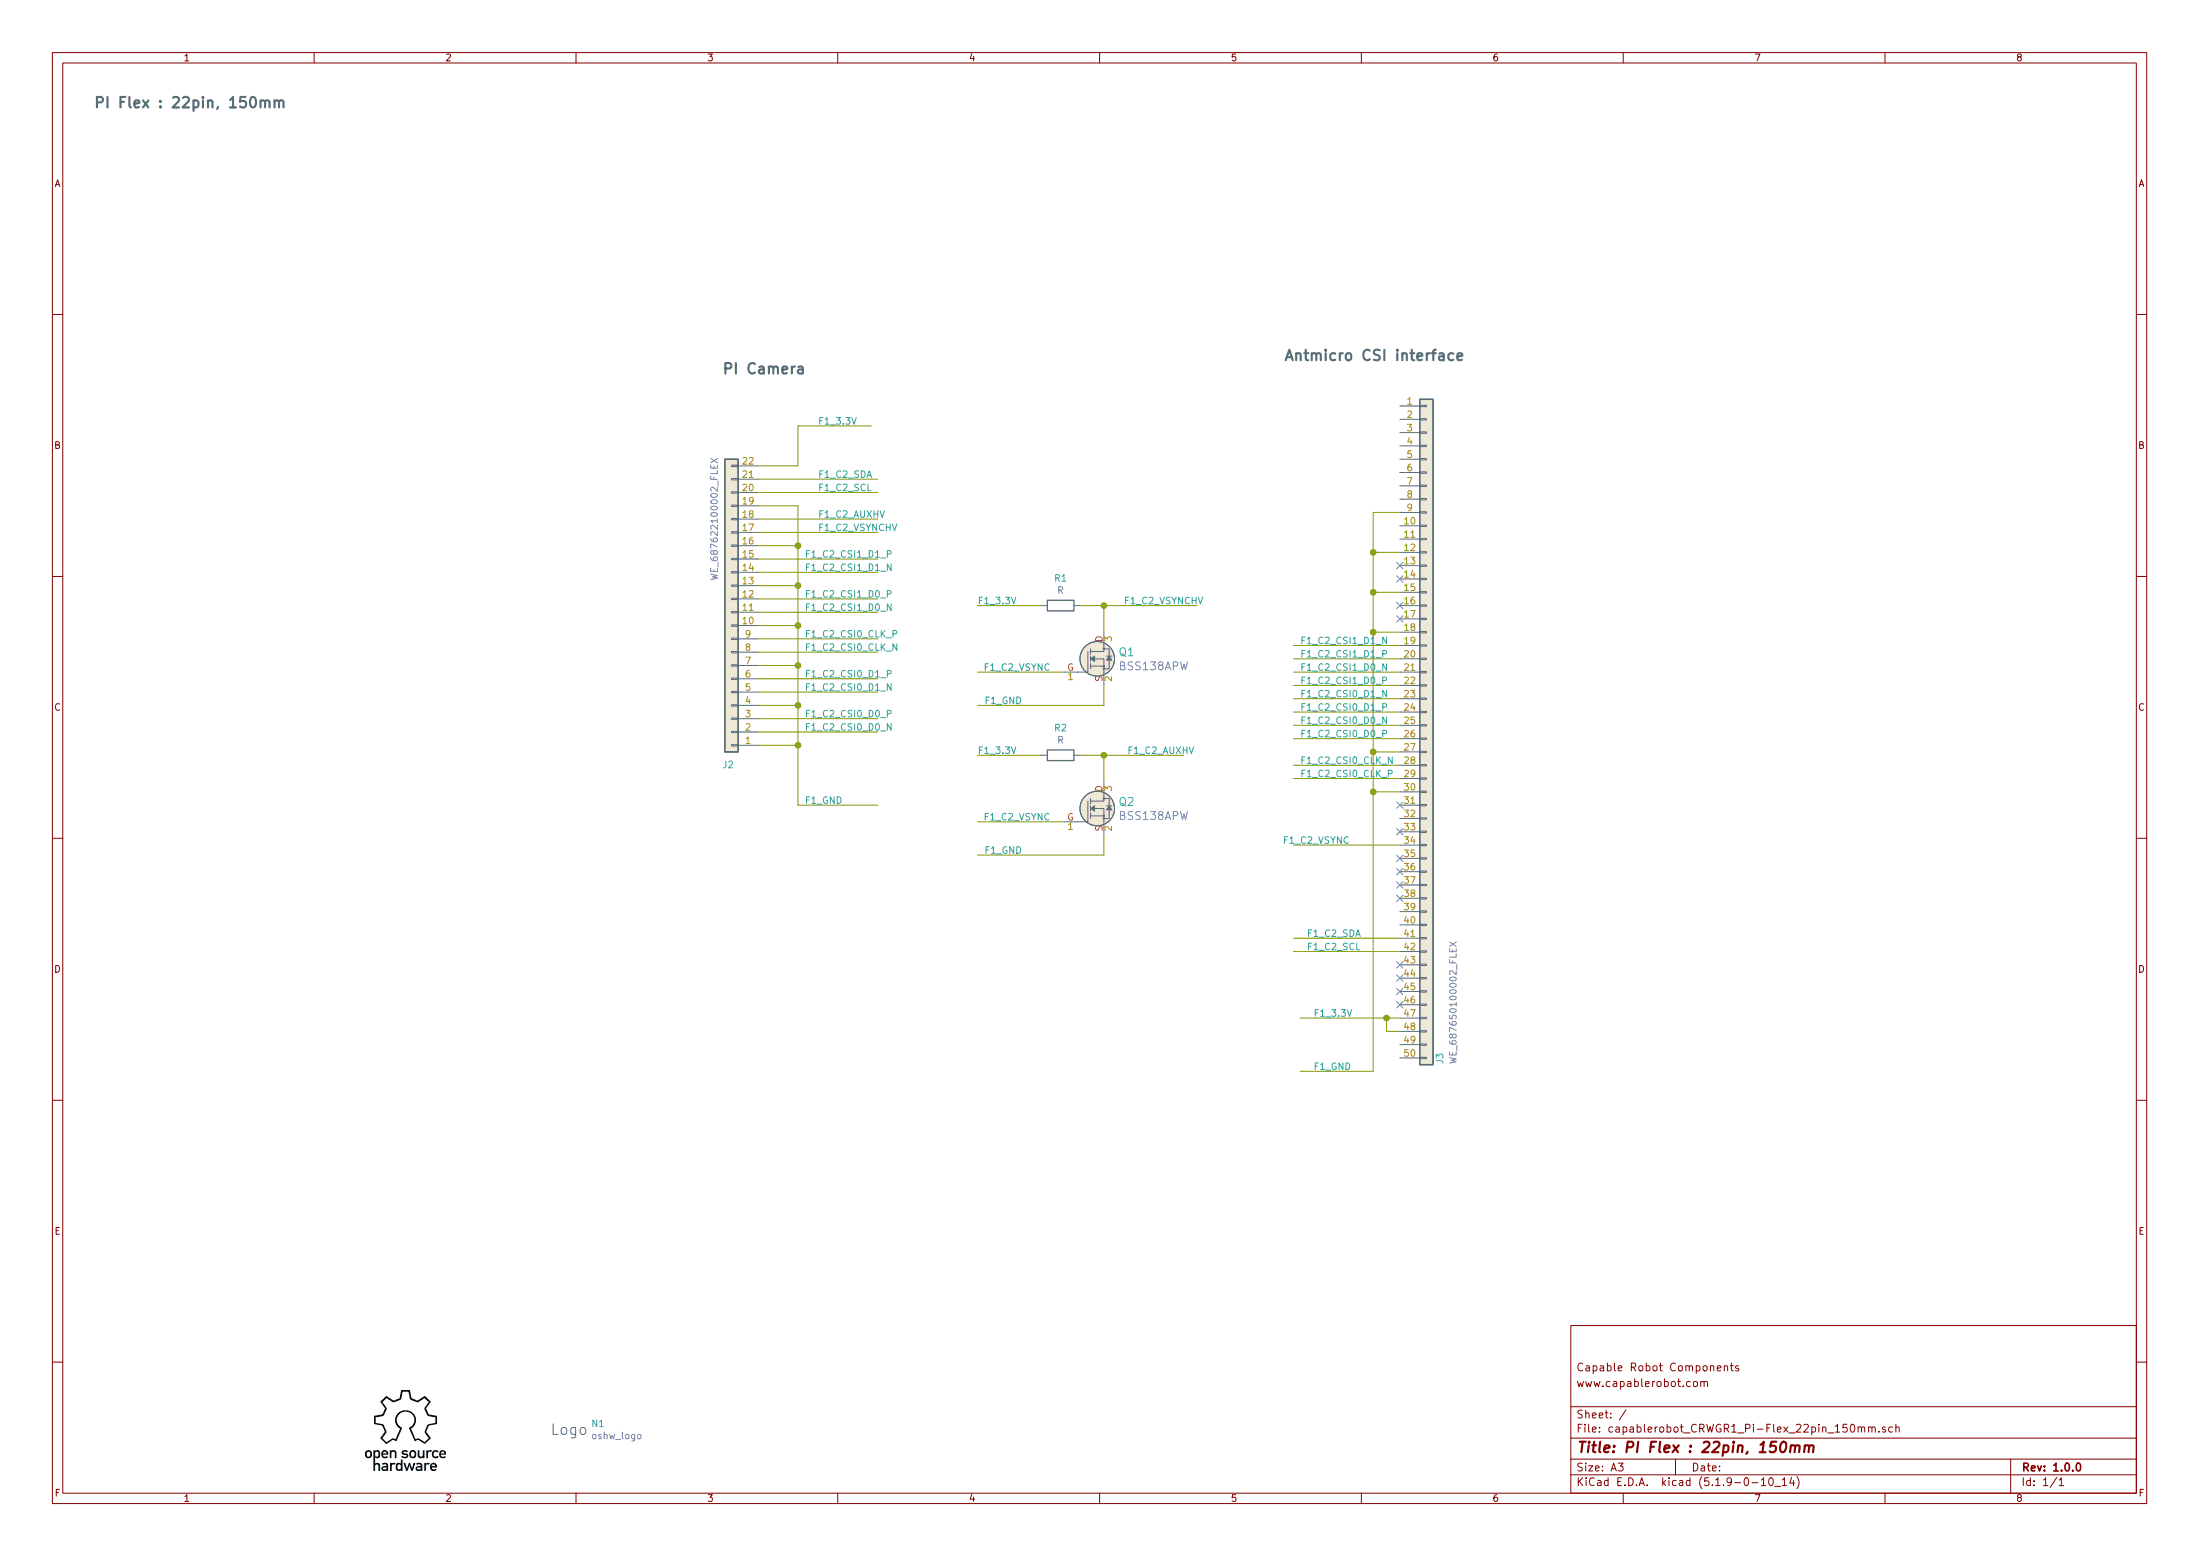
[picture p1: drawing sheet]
EESchema Schematic File Version 4
EELAYER 30 0
EELAYER END
$Descr A3 16535 11693
encoding utf-8
Sheet 1 1
Title "PI Flex : 22pin, 150mm"
Date ""
Rev "1.0.0"
Comp ""
Comment1 "www.capablerobot.com"
Comment2 "Capable Robot Components"
Comment3 ""
Comment4 ""
$EndDescr
Wire Wire Line
	10525 3850 10325 3850
Wire Wire Line
	10525 4150 10325 4150
Wire Wire Line
	10325 3850 10325 4150
Connection ~ 10325 4150
Wire Wire Line
	10325 4150 10325 4450
Wire Wire Line
	10525 4450 10325 4450
Connection ~ 10325 4450
Wire Wire Line
	10325 4450 10325 4750
Wire Wire Line
	10525 4750 10325 4750
Connection ~ 10325 4750
Wire Wire Line
	10325 4750 10325 5650
Wire Wire Line
	10525 5650 10325 5650
Connection ~ 10325 5650
Wire Wire Line
	10325 5650 10325 5950
Wire Wire Line
	10525 5950 10325 5950
Connection ~ 10325 5950
Wire Wire Line
	10325 5950 10325 8050
Wire Wire Line
	10525 7050 9725 7050
Wire Wire Line
	10525 7150 9725 7150
Wire Wire Line
	10525 4850 9725 4850
Wire Wire Line
	10525 4950 9725 4950
Wire Wire Line
	10525 5050 9725 5050
Wire Wire Line
	10525 5150 9725 5150
Wire Wire Line
	10525 5250 9725 5250
Wire Wire Line
	10525 5350 9725 5350
Wire Wire Line
	10525 5450 9725 5450
Wire Wire Line
	10525 5550 9725 5550
Wire Wire Line
	10525 5750 9725 5750
Wire Wire Line
	10525 5850 9725 5850
Text Label 9775 5850 0    50   ~ 0
F1_C2_CSI0_CLK_P
Text Label 9775 5750 0    50   ~ 0
F1_C2_CSI0_CLK_N
Text Label 9775 5550 0    50   ~ 0
F1_C2_CSI0_D0_P
Text Label 9775 5450 0    50   ~ 0
F1_C2_CSI0_D0_N
Text Label 9775 5350 0    50   ~ 0
F1_C2_CSI0_D1_P
Text Label 9775 5250 0    50   ~ 0
F1_C2_CSI0_D1_N
Text Label 9775 5150 0    50   ~ 0
F1_C2_CSI1_D0_P
Text Label 9775 5050 0    50   ~ 0
F1_C2_CSI1_D0_N
Text Label 9775 4950 0    50   ~ 0
F1_C2_CSI1_D1_P
Text Label 9775 4850 0    50   ~ 0
F1_C2_CSI1_D1_N
Text Label 9825 7150 0    50   ~ 0
F1_C2_SCL
Text Label 9825 7050 0    50   ~ 0
F1_C2_SDA
Wire Wire Line
	10325 8050 9775 8050
Text Label 9875 8050 0    50   ~ 0
F1_GND
NoConn ~ 10525 4650
NoConn ~ 10525 4550
NoConn ~ 10525 4350
NoConn ~ 10525 4250
NoConn ~ 10525 6050
NoConn ~ 10525 6250
NoConn ~ 10525 6450
NoConn ~ 10525 6550
NoConn ~ 10525 6650
NoConn ~ 10525 6750
NoConn ~ 10525 7550
NoConn ~ 10525 7450
NoConn ~ 10525 7250
NoConn ~ 10525 7350
Text Label 9875 7650 0    50   ~ 0
F1_3.3V
Wire Wire Line
	9775 7650 10425 7650
Wire Wire Line
	10525 7750 10425 7750
Wire Wire Line
	10425 7750 10425 7650
Connection ~ 10425 7650
Wire Wire Line
	10425 7650 10525 7650
Text Label 6050 5500 0    50   ~ 0
F1_C2_CSI0_D0_N
Text Label 6050 5400 0    50   ~ 0
F1_C2_CSI0_D0_P
Text Label 6050 5200 0    50   ~ 0
F1_C2_CSI0_D1_N
Text Label 6050 5100 0    50   ~ 0
F1_C2_CSI0_D1_P
Text Label 6050 4900 0    50   ~ 0
F1_C2_CSI0_CLK_N
Text Label 6050 4800 0    50   ~ 0
F1_C2_CSI0_CLK_P
Text Label 6050 4600 0    50   ~ 0
F1_C2_CSI1_D0_N
Text Label 6050 4500 0    50   ~ 0
F1_C2_CSI1_D0_P
Text Label 6050 4300 0    50   ~ 0
F1_C2_CSI1_D1_N
Text Label 6050 4200 0    50   ~ 0
F1_C2_CSI1_D1_P
Text Label 6150 3700 0    50   ~ 0
F1_C2_SCL
Wire Wire Line
	6000 4700 6000 5000
Connection ~ 6000 5000
Wire Wire Line
	6000 5000 6000 5300
Connection ~ 6000 5300
Wire Wire Line
	6000 5300 6000 5600
Wire Wire Line
	6000 5600 6000 6050
Connection ~ 6000 5600
Connection ~ 6000 4700
Wire Wire Line
	6000 4400 6000 4700
Wire Wire Line
	6000 3500 6000 3200
Text Label 6150 4000 0    50   ~ 0
F1_C2_VSYNCHV
Wire Wire Line
	6000 3200 6550 3200
Text Label 6150 3200 0    50   ~ 0
F1_3.3V
Wire Wire Line
	6000 6050 6600 6050
Text Label 6050 6050 0    50   ~ 0
F1_GND
Wire Wire Line
	5700 4300 6600 4300
Wire Wire Line
	5700 4200 6600 4200
Wire Wire Line
	5700 4000 6600 4000
Wire Wire Line
	5700 3700 6600 3700
Wire Wire Line
	5700 5600 6000 5600
Wire Wire Line
	5700 5500 6600 5500
Wire Wire Line
	5700 5400 6600 5400
Wire Wire Line
	5700 5300 6000 5300
Wire Wire Line
	5700 5200 6600 5200
Wire Wire Line
	5700 5100 6600 5100
Wire Wire Line
	5700 5000 6000 5000
Wire Wire Line
	5700 4900 6600 4900
Wire Wire Line
	5700 4800 6600 4800
Wire Wire Line
	5700 4700 6000 4700
Wire Wire Line
	5700 4600 6600 4600
Wire Wire Line
	5700 4500 6600 4500
Wire Wire Line
	5700 4400 6000 4400
Wire Wire Line
	5700 3500 6000 3500
Text Label 6150 3600 0    50   ~ 0
F1_C2_SDA
$Comp
L antmicro-alvium-flex-csi-adapter:WE_687622100002_FLEX J2
U 1 1
P 5500 4600
F 0 "J2" H 5525 5750 50  0000 C CNN
F 1 "WE_687622100002_FLEX" V 5625 3900 50  0000 C CNN
F 2 "antmicro-alvium-flex-csi-adapter-footprints:WE_687622100002_FLEX" H 5375 3150 50  0001 C CNN
F 3 "" H 5575 3050 50  0001 C CNN
F 4 "687622100002" H 5775 4800 60  0001 L CNN "MPN"
F 5 "Wurth Elektronik " H 5775 4675 60  0001 L CNN "Manufacturer"
	1    5500 4600
	-1   0    0    1   
$EndComp
Wire Wire Line
	5700 3600 6600 3600
Text Label 10150 6350 2    50   ~ 0
F1_C2_VSYNC
Wire Wire Line
	10525 6350 9725 6350
Text Notes 5425 2825 0    79   ~ 16
PI Camera\n
Text Notes 9650 2725 0    79   ~ 16
Antmicro CSI interface
Text Notes 700  825  0    79   ~ 16
PI Flex : 22pin, 150mm
$Comp
L antmicro-alvium-flex-csi-adapter:oshw_logo N1
U 1 1
P 4250 10700
F 0 "N1" H 4444 10703 50  0000 L CNN
F 1 "oshw_logo" H 4444 10612 50  0000 L CNN
F 2 "antmicro-alvium-flex-csi-adapter-footprints:oshw-logo" H 4270 10460 50  0001 C CNN
F 3 "" H 4250 10700 50  0001 C CNN
	1    4250 10700
	1    0    0    -1  
$EndComp
$Comp
L antmicro-alvium-flex-csi-adapter:BSS138APW Q1
U 1 1
P 8300 4950
F 0 "Q1" H 8408 5003 60  0000 L CNN
F 1 "BSS138APW" H 8408 4897 60  0000 L CNN
F 2 "antmicro-alvium-flex-csi-adapter-footprints:SC70-3" H 8500 5150 60  0001 L CNN
F 3 "" H 8500 5250 60  0001 L CNN
F 4 "BSS138PW" H 8500 5450 60  0001 L CNN "MPN"
F 5 "ON Semiconductor" H 8500 6050 60  0001 L CNN "Manufacturer"
	1    8300 4950
	1    0    0    -1  
$EndComp
Wire Wire Line
	8000 5050 7350 5050
Wire Wire Line
	8300 5150 8300 5300
Wire Wire Line
	8300 5300 7350 5300
Wire Wire Line
	8300 4750 8300 4550
Wire Wire Line
	8300 4550 9000 4550
Text Label 7900 5050 2    50   ~ 0
F1_C2_VSYNC
Text Label 7400 5300 0    50   ~ 0
F1_GND
Text Label 8450 4550 0    50   ~ 0
F1_C2_VSYNCHV
Wire Wire Line
	5700 4100 6000 4100
Wire Wire Line
	6000 4100 6000 4400
Connection ~ 6000 4400
Wire Wire Line
	5700 3800 6000 3800
Wire Wire Line
	6000 3800 6000 4100
Connection ~ 6000 4100
$Comp
L antmicro-alvium-flex-csi-adapter:WE_687650100002_FLEX J3
U 1 1
P 10725 4650
F 0 "J3" V 10825 1300 50  0000 L CNN
F 1 "WE_687650100002_FLEX" V 10925 1300 50  0000 L CNN
F 2 "antmicro-alvium-flex-csi-adapter-footprints:WE_687650100002_FLEX" H 10525 1100 50  0001 C CNN
F 3 "" H 10725 1000 50  0001 C CNN
F 4 "687650100002" H 11125 4050 60  0001 L CNN "MPN"
F 5 "Wurth Elektronik " H 11375 2850 60  0001 L CNN "Manufacturer"
	1    10725 4650
	1    0    0    -1  
$EndComp
$Comp
L Device:R R1
U 1 1
P 7975 4550
F 0 "R1" V 7768 4550 50  0000 C CNN
F 1 "R" V 7859 4550 50  0000 C CNN
F 2 "Resistor_SMD:R_0402_1005Metric" V 7905 4550 50  0001 C CNN
F 3 "~" H 7975 4550 50  0001 C CNN
	1    7975 4550
	0    1    1    0   
$EndComp
Wire Wire Line
	8125 4550 8300 4550
Connection ~ 8300 4550
Wire Wire Line
	7825 4550 7350 4550
Text Label 7350 4550 0    50   ~ 0
F1_3.3V
$Comp
L antmicro-alvium-flex-csi-adapter:BSS138APW Q2
U 1 1
P 8300 6075
F 0 "Q2" H 8408 6128 60  0000 L CNN
F 1 "BSS138APW" H 8408 6022 60  0000 L CNN
F 2 "antmicro-alvium-flex-csi-adapter-footprints:SC70-3" H 8500 6275 60  0001 L CNN
F 3 "" H 8500 6375 60  0001 L CNN
F 4 "BSS138PW" H 8500 6575 60  0001 L CNN "MPN"
F 5 "ON Semiconductor" H 8500 7175 60  0001 L CNN "Manufacturer"
	1    8300 6075
	1    0    0    -1  
$EndComp
Wire Wire Line
	8000 6175 7350 6175
Wire Wire Line
	8300 6275 8300 6425
Wire Wire Line
	8300 6425 7350 6425
Text Label 7900 6175 2    50   ~ 0
F1_C2_VSYNC
Text Label 7400 6425 0    50   ~ 0
F1_GND
Wire Wire Line
	7825 5675 7350 5675
Text Label 7350 5675 0    50   ~ 0
F1_3.3V
Wire Wire Line
	5700 3900 6600 3900
Text Label 6150 3900 0    50   ~ 0
F1_C2_AUXHV
$Comp
L Device:R R2
U 1 1
P 7975 5675
F 0 "R2" V 7768 5675 50  0000 C CNN
F 1 "R" V 7859 5675 50  0000 C CNN
F 2 "Resistor_SMD:R_0402_1005Metric" V 7905 5675 50  0001 C CNN
F 3 "~" H 7975 5675 50  0001 C CNN
	1    7975 5675
	0    1    1    0   
$EndComp
Wire Wire Line
	8125 5675 8300 5675
Wire Wire Line
	8300 5875 8300 5675
Connection ~ 8300 5675
Wire Wire Line
	8300 5675 8900 5675
Text Label 8475 5675 0    50   ~ 0
F1_C2_AUXHV
$EndSCHEMATC
